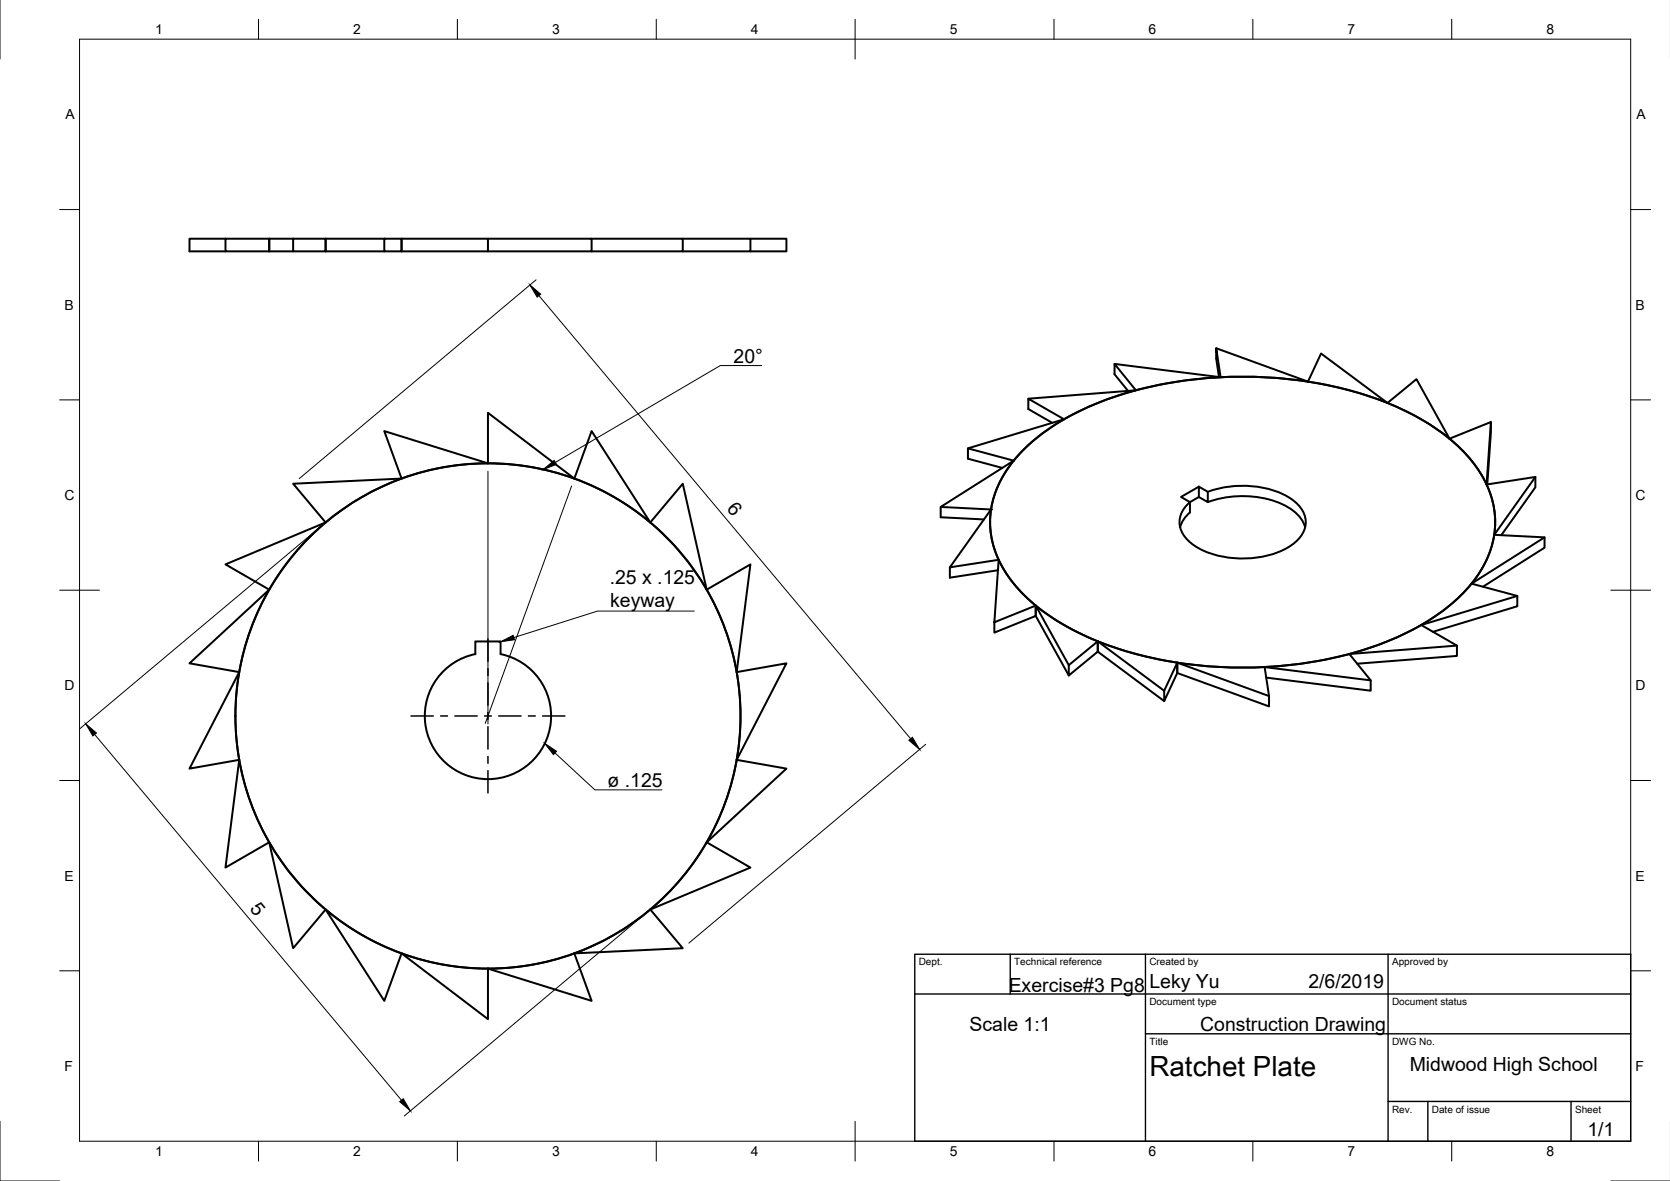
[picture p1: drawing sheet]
<svg xmlns="http://www.w3.org/2000/svg" width="420mm" height="297mm" viewBox="0 0 420 297" stroke-linecap="round" stroke-linejoin="round" font-family="sans-serif">
<!-- layer: Visible -->
<g fill="none" stroke="#000" stroke-width=".5">
<path d="M56.7 60h-9v3.2h9M56.7 60h11v3.2h-11zM73.8 60h8.1v3.2h-8.1zM73.8 60h-6.1v3.2h6.1M96.7 60h4.3v3.2h-4.3zM96.7 60h-14.8v3.2h14.8M101 60h21.8v3.2h-21.8zM122.8 60h26v3.2h-26M148.8 60h23v3.2h-23M171.8 60h17v3.2h-17M188.8 60h9.1v3.2h-9.1M280.4 91.5l26.7 3.4"/>
<path d="M285.8 98.2l-5.4-6.7v2.6l3.4 4.2M285.8 98.2l-27.1 2.1M285.8 98.2a75.7 75.7 0 0 0-18.1 7.3M306 87.6l23.1 8.4M306.7 94.8l-.7-4.6v-2.6l1.1 7.3M307.1 94.9l10.3-.1 5.9 .5 5.8 .7M307.1 94.9l-9.4 .9a98.3 98.3 0 0 0-11.9 2.4M329.1 96l3.3-7.1 16.7 12.5M329.1 96a90.7 90.7 0 0 1 20 5.4M122.8 116.5v-12.7l21.7 16.6M122.8 116.5l-26.1-8.1 4.3 12M122.8 116.5a63.5 63.5 0 0 1 21.7 3.9"/>
<path d="M122.8 116.5a63.5 63.5 0 0 0-21.8 3.9M255 115.9l-11.5-3.1v2.6l8.7 2.3M255 115.9l-18.3 11.6M255 115.9a25.7 25.7 0 0 0-5.7 12.2M257.4 113.3a59.8 59.8 0 0 1 23.9-13.8 105 105 0 0 1 66.3 1.3 54 54 0 0 1 22.2 14.6 23.2 23.2 0 0 1 5.2 22.9 34.4 34.4 0 0 1-14.5 17.1 82.4 82.4 0 0 1-35.7 11.8 102.2 102.2 0 0 1-50.6-6.7 48.3 48.3 0 0 1-20.5-15.4 22.7 22.7 0 0 1 0-27.5zM267.7 105.5l-9-5.2v2.6l6 3.4M267.7 105.5l-24.2 7.3M267.7 105.5a45.5 45.5 0 0 0-12.7 10.4M349.1 101.4l7.3-6 8.3 14.9M349.1 101.4a60.1 60.1 0 0 1 15.6 8.9M364.7 110.3l10.4-4.2v2.6l-.9 13.1M364.7 110.3a33.5 33.5 0 0 1 9.3 11.6"/>
<path d="M375.1 106.1l-1.1 15.8M386.3 120l-10.4 14.5M81.9 131.4l-25.2 10.6 11 6.3M81.9 131.4a63.5 63.5 0 0 0-14.2 16.9M101 120.4l-27.2 1.3 8.1 9.7M101 120.4a63.5 63.5 0 0 0-19.1 11M144.5 120.4l4.3-12 14.8 23M144.5 120.4a63.5 63.5 0 0 1 19.1 11M163.6 131.4l8.2-9.7 6 26.6M163.6 131.4a63.5 63.5 0 0 1 14.2 16.9M249.3 128.1l-12.6-.6v2.6l10.8 .5M249.3 128.1l-10.3 14.6"/>
<path d="M249.3 128.1a21.8 21.8 0 0 0 2 12.7M301.6 122.4l2.3 1.3v2.6l-2.3-1.3zM301.6 122.4l-4.5 2.6 2.3 1.3v2.6l-1.4 1.5-1.1 2.2M303.9 126.3a25.3 25.3 0 0 1 20 1.2 9 9 0 0 1 4.5 5.1M303.9 123.7a25.3 25.3 0 0 1 20 1.2 8.2 8.2 0 0 1 4.6 6.4 7.7 7.7 0 0 1-4.6 6.5 24.8 24.8 0 0 1-22.7-.1 7.9 7.9 0 0 1-4.5-6.5 7.2 7.2 0 0 1 4.9-6.2M374 121.9a21.9 21.9 0 0 1 1.9 12.6M374 121.9l12.3-1.9v2.6l-8.6 12M375.9 134.5l12.7 .7v2.6l-15.5 9.8M375.9 134.5a25.7 25.7 0 0 1-5.7 12.3M388.6 135.2l-18.4 11.6M67.7 148.3l-20 18.5 12.5 2.2M67.7 148.3a63.5 63.5 0 0 0-7.5 20.7"/>
<path d="M177.8 148.3l11-6.3-3.5 27M177.8 148.3a63.5 63.5 0 0 1 7.5 20.7M251.3 140.8l-12.3 1.9v2.6l12.1-1.9M251.3 140.8l-1.1 15.7 10.4-4.2v2.6l-10.4 4.2v-2.6M251.3 140.8a33.5 33.5 0 0 0 9.3 11.5M260.6 152.3v2.6l8.3 15M260.6 152.3l8.3 15M260.6 152.3a72.5 72.5 0 0 0 32.5 13.9l3.1 .5M357.6 157.2l9 5.2v2.6l-25.1 1.9M357.6 157.2a75.7 75.7 0 0 1-18.1 7.3M370.2 146.8l11.5 3.1v2.6l-21.2 6.4M370.2 146.8a44.8 44.8 0 0 1-12.6 10.4"/>
<path d="M381.7 149.9l-24.1 7.3M60.2 169l-12.5 24.3 12.5-2.2M60.2 169a63.5 63.5 0 0 0 0 22.1M111.9 168.5a15.8 15.8 0 0 1 7.7-4v-3.2h6.3v3.2a15.9 15.9 0 0 1 11.5 21.9 15.9 15.9 0 0 1-23.7 6.7 15.9 15.9 0 0 1-1.8-24.6zM185.3 169l12.6-2.2-12.6 24.3M185.3 169a63.5 63.5 0 0 1 0 22.1M268.9 167.3l7.3-6v2.6l-7.3 6zM292.9 173.7l-16.7-12.4v2.6l16.7 12.4M296.2 166.7v2.6l-3.3 7v-2.6zM296.2 166.7v2.6l23.1 8.4v-2.6l-1.1-7.3 26.7 3.3M296.2 166.7l23.1 8.4M339.5 164.5l5.4 6.6v2.6l-26.3-3.3"/>
<path d="M339.5 164.5a107.3 107.3 0 0 1-43.3 2.2M366.6 162.4l-27.1 2.1M60.2 191.1l-3.5 27.1 11-6.4M60.2 191.1a63.5 63.5 0 0 0 7.5 20.7M185.3 191.1l12.6 2.2-20.1 18.5M185.3 191.1a63.5 63.5 0 0 1-7.5 20.7M67.7 211.8l6.1 26.7 8.1-9.7M67.7 211.8a63.5 63.5 0 0 0 14.2 17M177.8 211.8l11 6.4-25.2 10.6M177.8 211.8a63.5 63.5 0 0 1-14.2 17M81.9 228.8l14.8 22.9 4.3-11.9M81.9 228.8a63.5 63.5 0 0 0 19.1 11"/>
<path d="M101 239.8l21.8 16.5v-12.7M101 239.8a63.5 63.5 0 0 0 21.8 3.8M144.5 239.8l4.3 11.9-26-8.1M144.5 239.8a63.5 63.5 0 0 1-21.7 3.8M163.6 228.8l8.2 9.7-27.3 1.3M163.6 228.8a63.5 63.5 0 0 1-19.1 11"/>
<circle cx="122.8" cy="180.1" r="63.5"/>
</g>
<circle cx="249.3" cy="128.1" r=".25" fill="#000"/>
<!-- layer: Border -->
<g fill="none" stroke="#000" stroke-width=".25">
<path d="M0 -.1v15M20 9.9h390.3v277.1h-390.3zM65 4.8v5.1M115.1 4.8v5.1M165.1 4.8v5.1M215.1 4.8v10.1M265.2 4.8v5.1M315.2 4.8v5.1M365.2 4.8v5.1M15 52.7h5M410.3 52.7h5M15 100.6h5"/>
<path d="M410.3 100.6h5M15 148.4h10M405.3 148.4h10M15 196.3h5M410.3 196.3h5M15 244.2h5M410.3 244.2h5M0 282v15h15M65 287v5M115.1 287v5M165.1 287v5M215.1 282v10"/>
<path d="M265.2 287v5M315.2 287v5M365.2 287v5M405.3 297h14.9"/>
</g>
<!-- layer: TitleBlock -->
<path d="M230.2 240h180.1v47h-180.1zM230.2 250h180.1M254.2 240v10M288.2 240v47M349.2 240v47M288.2 260h122.1M349.2 277h61.1M359.2 277v10M395.3 277v10" fill="none" stroke="#000" stroke-width=".35"/>
<!-- layer: Dimensions -->
<path d="M134.9 70.4l-59.6 50M135.6 74.4l93.5 111.4M122.8 118.5v63.6M80.4 132.7l-60.4 50.6M143.8 122.2l-21.7 59.8M23.8 184.7l77.2 92M232.9 187.2l-59.6 50M162.1 230l-60.4 50.7" fill="none" stroke="#000" stroke-width=".25"/>
<path d="M133.3 71.7l2.7 2.3-.9 .7zM21.6 182l2.7 2.4-.9 .7zM228.7 186.2l.9-.8 1.8 3.1zM100.6 277.1l.9-.8 1.8 3.1z" fill="#000" stroke="#000" stroke-width=".25"/>
<!-- layer: Center Lines -->
<g fill="none" stroke="#000" stroke-width=".25">
<path d="M122.8 160.7v5.7M122.8 168.2v1.7M122.8 171.7v5.7M122.8 179.2v1.8M103.4 180.1h5.7M110.8 180.1h1.8M114.4 180.1h5.7M121.9 180.1h1.8M122.8 182.8v5.6M122.8 190.2v1.8M122.8 193.8v5.7M125.4 180.1h5.7"/>
<path d="M132.9 180.1h1.8M136.5 180.1h5.7"/>
</g>
<!-- layer: Annotations -->
<path d="M136.7 118.1l2.7-2.3 .6 1zM125.9 161.4l3.2-1.6 .4 1.1zM137.1 187l2.9 1.9-.8 .9z" fill="#000" stroke="#000" stroke-width=".25"/>
<path d="M191.7 91.9h-10.5l-41.5 24.4M174.7 153.7h-24.4l-21 6.7M139.6 189.4l10.1 9.3h16.8" fill="none" stroke="#000" stroke-width=".25"/>
<text font-size="7" x="289.2" y="270.5">Ratchet Plate</text>
<g font-size="4.9">
<text x="184.6" y="91.2">20°</text>
<text x="182.7" y="128.1" transform="rotate(50 182.7 128.1)">6</text>
<text x="153.4" y="146.8">.25 x .125</text>
<text x="153.5" y="152.7">keyway</text>
<text x="152.9" y="198">ø .125</text>
<text x="62.7" y="228.7" transform="rotate(50 62.7 228.7)">5</text>
<text x="253.8" y="249.4">Exercise#3 Pg8</text>
<text x="289.2" y="248.5">Leky Yu</text>
<text x="329.2" y="248.5">2/6/2019</text>
<text x="243.9" y="259.4">Scale 1:1</text>
<text x="302" y="259.4">Construction Drawing</text>
<text x="354.7" y="269.4">Midwood High School</text>
<text x="399.4" y="285.6">1/1</text>
</g>
<g font-size="3.5">
<text x="39" y="8.6">1</text>
<text x="88.9" y="8.6">2</text>
<text x="138.9" y="8.6">3</text>
<text x="188.9" y="8.6">4</text>
<text x="239" y="8.6">5</text>
<text x="288.9" y="8.6">6</text>
<text x="339" y="8.6">7</text>
<text x="389.1" y="8.6">8</text>
<text x="16.4" y="30">A</text>
<text x="411.7" y="30">A</text>
<text x="16.2" y="77.9">B</text>
<text x="411.5" y="77.9">B</text>
<text x="16.3" y="125.8">C</text>
<text x="411.5" y="125.8">C</text>
<text x="16.2" y="173.6">D</text>
<text x="411.5" y="173.6">D</text>
<text x="16.3" y="221.5">E</text>
<text x="411.5" y="221.5">E</text>
<text x="16.3" y="269.4">F</text>
<text x="411.5" y="269.4">F</text>
<text x="39" y="290.8">1</text>
<text x="88.9" y="290.8">2</text>
<text x="138.9" y="290.8">3</text>
<text x="188.9" y="290.8">4</text>
<text x="239" y="290.8">5</text>
<text x="288.9" y="290.8">6</text>
<text x="339" y="290.8">7</text>
<text x="389.1" y="290.8">8</text>
</g>
<g font-size="2.5">
<text x="231.2" y="242.8">Dept.</text>
<text x="255.2" y="242.8">Technical reference</text>
<text x="289.2" y="242.8">Created by</text>
<text x="350.2" y="242.8">Approved by</text>
<text x="289.2" y="252.8">Document type</text>
<text x="350.2" y="252.8">Document status</text>
<text x="289.2" y="262.8">Title</text>
<text x="350.2" y="262.8">DWG No.</text>
<text x="350.2" y="279.8">Rev.</text>
<text x="360.2" y="279.8">Date of issue</text>
<text x="396.3" y="279.8">Sheet</text>
</g>
</svg>
